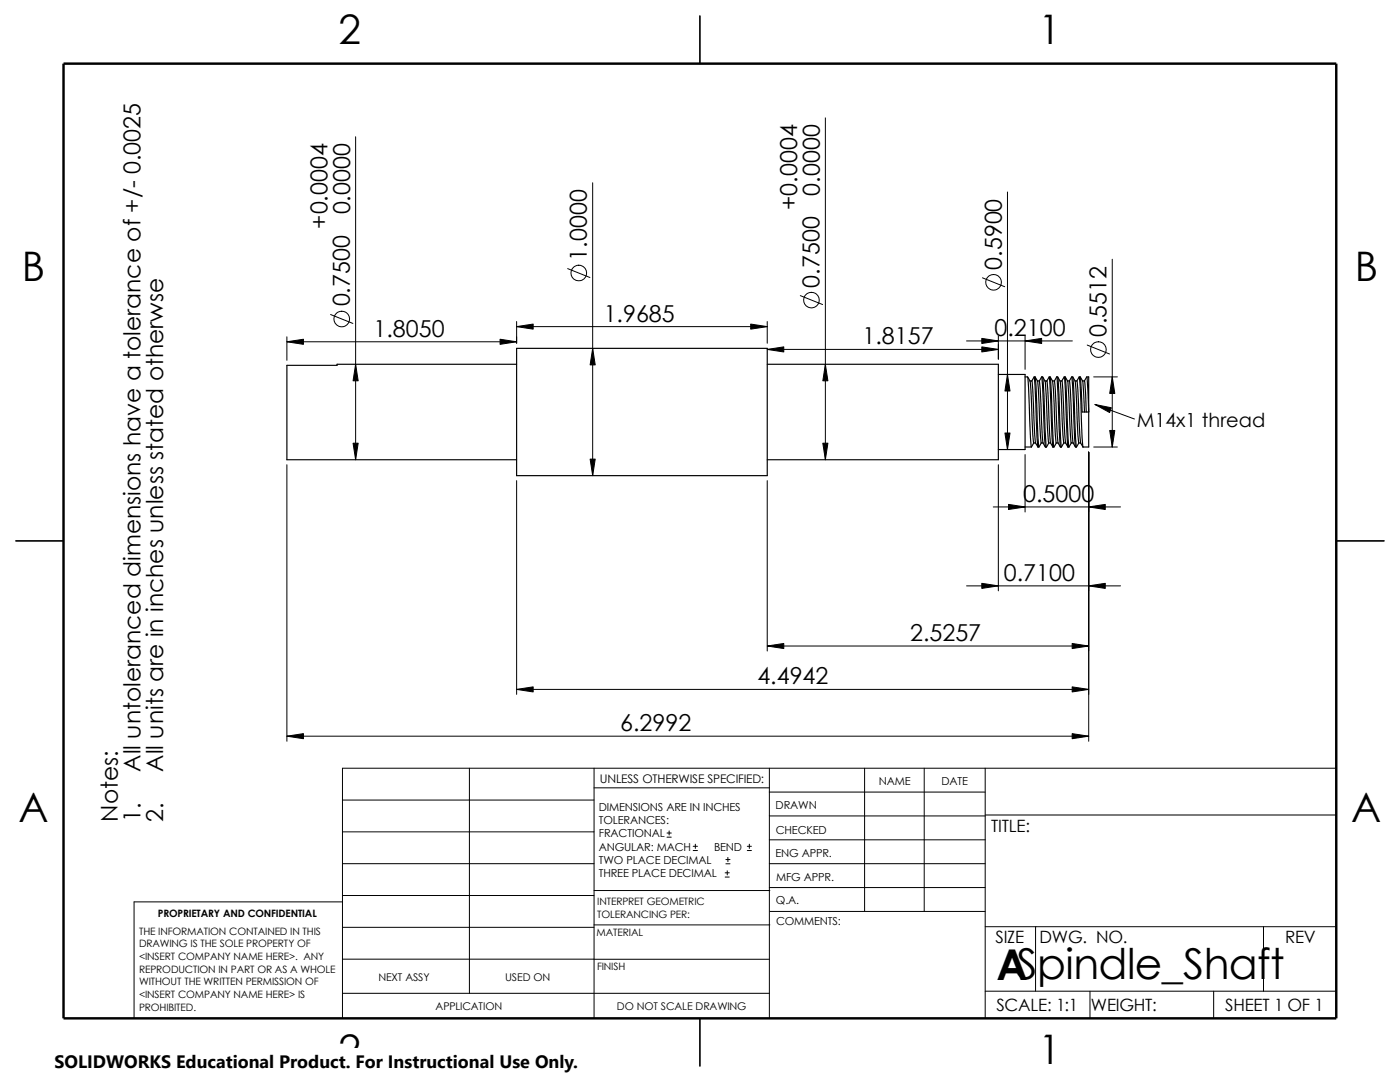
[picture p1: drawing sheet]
<svg xmlns="http://www.w3.org/2000/svg" width="279mm" height="216mm" viewBox="0 0 279 216" stroke-linecap="round" stroke-linejoin="round" font-family="sans-serif">
<g fill="none" stroke="#000" stroke-width=".2">
<path d="M71 27.3v64.4M118.3 36.5v58.4M164.7 23.5v68.2M201.1 38.3v51.4M113.3 53.6l4.4 1.8M159.7 59l4.5 1.8M196.1 55.4l4.4 1.8M222 51.7v37.5M57.3 67.2v4.7M57.3 68.2h45.8M66 62.8l4.4 1.7M103.1 64.2v4.3"/>
<path d="M103.1 65.2h50M153.1 64.2v4.3M153.1 69.7h46.1M192.9 68h21.1M199.2 67v4.7M204.6 67v6.7M217 68.9l4.4 1.7M218.3 75.2h4.7M57.3 92.7v55.2M103.1 95.9v42.7M153.1 95.9v34M199.2 92.7v25.2"/>
<path d="M204.6 90.7v11.5M217.3 90.2v57.7M218.3 89.2h4.7M218.5 80.7l7.9 2.9M192.9 116.9h30.7M198.2 101.2h25.4M103.1 137.6h114.2M153.1 128.9h64.2M57.3 146.9h160M68.3 159.6h50.3M93.7 153.3v44.9M118.6 157.2h34.9"/>
<path d="M118.6 153.3v49.9M153.5 153.3v49.9M153.5 158.1h43.1M172.6 153.3v28.6M184.4 153.3v28.6M196.6 153.3v49.9M266.7 153.3h-198.4v49.9M68.3 180h-41.5v23.2M68.3 172.3h50.3M68.3 166h50.3M68.3 178.7h50.3M118.6 177.7h35"/>
<path d="M133.1 167h.9M133.1 166.2h.9M133.5 165.8v.8M138.3 169.7h.9M138.3 168.9h.9M138.8 168.4v.9M144.7 175h.8M144.7 174.2h.8M144.9 172.4h.8M144.9 171.5h.8M145.1 173.8v.8M145.3 171.1v.8"/>
<path d="M149.1 169.7h.9M149.1 168.9h.9M149.5 168.4v.9M153.5 177.1h43.1M153.5 172.3h43.1M153.5 162.8h43.1M153.5 167.6h43.1M196.6 162.6h70.1M68.3 191.4h85.2M68.3 185h50.3M68.3 198.2h85.2M118.6 184.6h35"/>
<path d="M153.6 181.9h43M196.6 184.9h70.1M196.6 197.8h70.1M206.7 184.9v12.9M217.5 197.8v5.4M242.2 197.8v5.4M252.2 184.9v12.9"/>
<circle cx="115.5" cy="54.5" r="1.56"/>
<circle cx="161.9" cy="59.9" r="1.55"/>
<circle cx="198.3" cy="56.3" r="1.55"/>
<circle cx="68.2" cy="63.7" r="1.55"/>
<circle cx="219.2" cy="69.8" r="1.55"/>
</g>
<g fill="none" stroke="#000" stroke-width=".23">
<path d="M139.7 3.2v9.5M103.1 69.5h50v25.4h-50zM103.1 72.7h-35.8v.2h-10v4.5v14.3h45.8M153.1 72.7h46.1v19h-46.1M199.2 74.7h5.4v15h-5.4M204.6 75.2h.5M205.5 76h.4M206.4 75.2l-.5 .9 .7 12.3M206.4 75.2l.7 14M206.4 75.2h.2M207.1 76h.3M207.4 76l.6 11.2a2.58 2.58 0 0 0 .6 2"/>
<path d="M207.9 75.2l-.5 .8M207.9 75.2l.7 14M207.9 75.2h.2M208.6 76h.3M209.4 75.2h.2M210.1 76h.3M210.9 75.2l.7 14M211.1 75.2h-.2l-.5 .8 .8 12.3M211.6 76h.3M211.9 76l.5-.8 .7 14M211.9 76l.6 11.3a2.56 2.56 0 0 0 .6 1.9M212.4 75.2h.2"/>
<path d="M213.1 76h.3M213.4 76l.5-.8 .8 14M213.4 76.1l.8 12.3M213.9 75.2h.2M214.5 76l.5 .1 .5 11.1a2.39 2.39 0 0 0 .6 2M215.4 75.2l.7 14M215.6 75.2h-.2l-.5 .8M216 76h.4M216.4 76.1l.4 6.1M216.9 75.2h.4v7l-.4-7-.5 .8M204.6 89.2h1.2M205.8 89.2l-.7-14a2.59 2.59 0 0 1 .6 2.2l.6 11-.5 .8"/>
<path d="M206.3 88.4h.4l.4 .8h.2M207.3 89.2l-.7-14 .5 .9 .7 12.3-.5 .8M207.8 88.4h.4M208.8 89.2l-.7-14 .5 1 .7 12.2-.4 .8h-.3M209.3 88.4h.4M210.1 89.2l-.7-14-.5 .9 .2 2.3 .4 8.7a2.74 2.74 0 0 0 .6 2.1M210.8 88.4l-.6-11.2-.1-1.1-.5-.9 .7 14M210.8 88.4l-.5 .8h-.2M212.3 88.4l-.7-12.2-.5-1 .7 14M212.3 88.4h.4M212.3 88.4l-.5 .8h-.2l-.4-.8h-.4M213.3 89.2l-.7-14 .5 1.1 .7 12.1-.5 .8h-.2"/>
<path d="M213.8 88.4h.4l.5 .8h.1l.5-.8-.2-2.3-.4-8.9-.1-1.1-.5-.9 .7 14M215.3 88.4h.4M216.4 82.2l-.2-4.6a3.1 3.1 0 0 0-.6-2.4l.4 7h1.3v7h-1.2M3.2 107.9h9.5M266.7 107.9h9.5M139.7 203.2v9.5"/>
</g>
<path d="M12.7 12.7h254v190.5h-254z" fill="none" stroke="#000" stroke-width=".49"/>
<g fill="#000" stroke="#000" stroke-width=".2">
<path d="M57.3 68.2l3.3-.5v1z" fill-rule="evenodd"/>
<path d="M71 72.7l.5 3.3h-1z" fill-rule="evenodd"/>
<path d="M99.8 67.7l3.3 .5-3.3 .5z" fill-rule="evenodd"/>
<path d="M103.1 65.2l3.3-.5v1z" fill-rule="evenodd"/>
<path d="M118.3 69.5l.5 3.3h-1z" fill-rule="evenodd"/>
<path d="M153.1 69.7l3.3-.5v1z" fill-rule="evenodd"/>
<path d="M149.8 64.7l3.3 .5-3.3 .5z" fill-rule="evenodd"/>
<path d="M164.7 72.7l.5 3.3h-1z" fill-rule="evenodd"/>
<path d="M195.9 69.2l3.3 .5-3.3 .5z" fill-rule="evenodd"/>
<path d="M195.9 67.5l3.3 .5-3.3 .5z" fill-rule="evenodd"/>
<path d="M201.1 74.7l.5 3.3h-1z" fill-rule="evenodd"/>
<path d="M204.6 68l3.3-.5v1z" fill-rule="evenodd"/>
<path d="M222 75.2l.5 3.3h-1z" fill-rule="evenodd"/>
<path d="M70.5 88.4h1l-.5 3.3z" fill-rule="evenodd"/>
<path d="M117.8 91.6h1l-.5 3.3z" fill-rule="evenodd"/>
<path d="M164.2 88.4h1l-.5 3.3z" fill-rule="evenodd"/>
<path d="M200.6 86.4h1l-.5 3.3z" fill-rule="evenodd"/>
<path d="M218.5 80.7l3.3 .7-.4 .9z" fill-rule="evenodd"/>
<path d="M221.5 85.9h1l-.5 3.3z" fill-rule="evenodd"/>
<path d="M195.9 116.4l3.3 .5-3.3 .5z" fill-rule="evenodd"/>
<path d="M201.3 100.6l3.3 .6-3.3 .5z" fill-rule="evenodd"/>
<path d="M217.3 116.9l3.3-.5v1z" fill-rule="evenodd"/>
<path d="M217.3 101.2l3.3-.6v1.1z" fill-rule="evenodd"/>
<path d="M103.1 137.6l3.3-.5v1z" fill-rule="evenodd"/>
<path d="M153.1 128.9l3.3-.5v1z" fill-rule="evenodd"/>
<path d="M214 128.4l3.3 .5-3.3 .5z" fill-rule="evenodd"/>
<path d="M214 137.1l3.3 .5-3.3 .5z" fill-rule="evenodd"/>
<path d="M57.3 146.9l3.3-.5v1z" fill-rule="evenodd"/>
<path d="M214 146.4l3.3 .5-3.3 .5z" fill-rule="evenodd"/>
</g>
<path d="M10.9 209.2h104.7v6.7h-104.7z" fill="#fff"/>
<text font-size="8.5" x="198.9" y="195.5">ASpindle_Shaft</text>
<g font-size="8.1">
<text x="67.6" y="8.8">2</text>
<text x="207.3" y="8.8">1</text>
<text x="4.4" y="56.1">B</text>
<text x="270.4" y="56.1">B</text>
<text x="3.7" y="164.1">A</text>
<text x="269.7" y="164.1">A</text>
<text x="67.6" y="212.3">2</text>
<text x="207.3" y="212.3">1</text>
</g>
<g font-size="4.7">
<text x="159.1" y="41.9" transform="rotate(-90 159.1 41.9)">+0.0004</text>
<text x="163.6" y="39" transform="rotate(-90 163.6 39)">0.0000</text>
<text x="65.4" y="45.6" transform="rotate(-90 65.4 45.6)">+0.0004</text>
<text x="69.9" y="42.8" transform="rotate(-90 69.9 42.8)">0.0000</text>
<text x="117.1" y="52" transform="rotate(-90 117.1 52)">1.0000</text>
<text x="199.9" y="53.8" transform="rotate(-90 199.9 53.8)">0.5900</text>
<text x="163.6" y="57.4" transform="rotate(-90 163.6 57.4)">0.7500</text>
<text x="69.8" y="61.2" transform="rotate(-90 69.8 61.2)">0.7500</text>
<text x="120.5" y="64.2">1.9685</text>
<text x="74.5" y="67.2">1.8050</text>
<text x="172.1" y="68.7">1.8157</text>
<text x="198.5" y="67">0.2100</text>
<text x="220.8" y="67.2" transform="rotate(-90 220.8 67.2)">0.5512</text>
<text x="204.2" y="100.1">0.5000</text>
<text x="200.3" y="115.9">0.7100</text>
<text x="181.6" y="127.9">2.5257</text>
<text x="151.2" y="136.5">4.4942</text>
<text x="123.8" y="145.9">6.2992</text>
<text x="28" y="154" transform="rotate(-90 28 154)">All untoleranced dimensions have a tolerance of +/- 0.0025</text>
<text x="32.6" y="154" transform="rotate(-90 32.6 154)">All units are in inches unless stated otherwse</text>
<text x="23.5" y="164" transform="rotate(-90 23.5 164)">Notes:</text>
<text x="28" y="164" transform="rotate(-90 28 164)">1.</text>
<text x="32.6" y="164" transform="rotate(-90 32.6 164)">2.</text>
</g>
<text font-size="3.9" x="226.9" y="85.1">M14x1 thread</text>
<text font-size="3.6" x="10.9" y="213">SOLIDWORKS Educational Product. For Instructional Use Only.</text>
<g font-size="3.4">
<text x="197.8" y="166">TITLE:</text>
<text x="198.7" y="188.1">SIZE</text>
<text x="207.5" y="188.1">DWG. NO.</text>
<text x="256.5" y="188.2">REV</text>
<text x="198.8" y="201.7">SCALE: 1:1</text>
<text x="217.7" y="201.7">WEIGHT:</text>
<text x="244.5" y="201.7">SHEET 1 OF 1</text>
</g>
<text font-size="2.4" x="119.7" y="156.2">UNLESS OTHERWISE SPECIFIED:</text>
<g font-size="2.2">
<text x="119.5" y="161.8">DIMENSIONS ARE IN INCHES</text>
<text x="154.8" y="161.5">DRAWN</text>
<text x="175.4" y="156.7">NAME</text>
<text x="187.9" y="156.7">DATE</text>
<text x="119.5" y="164.4">TOLERANCES:</text>
<text x="119.5" y="167.1">FRACTIONAL</text>
<text x="154.8" y="166.3">CHECKED</text>
<text x="119.5" y="172.4">TWO PLACE DECIMAL</text>
<text x="119.5" y="169.7">ANGULAR: MACH</text>
<text x="142.5" y="169.7">BEND</text>
<text x="154.8" y="171">ENG APPR.</text>
<text x="119.5" y="175">THREE PLACE DECIMAL</text>
<text x="154.9" y="175.7">MFG APPR.</text>
<text x="154.9" y="180.4">Q.A.</text>
<text x="154.9" y="184.7">COMMENTS:</text>
</g>
<g font-size="2.1">
<text x="75.5" y="195.7">NEXT ASSY</text>
<text x="100.8" y="195.7">USED ON</text>
<text x="86.9" y="201.6">APPLICATION</text>
<text x="123.1" y="201.6">DO NOT SCALE DRAWING</text>
</g>
<g font-size="2">
<text x="31.5" y="182.9">PROPRIETARY AND CONFIDENTIAL</text>
<text x="119.2" y="180.6">INTERPRET GEOMETRIC</text>
<text x="119.2" y="183.1">TOLERANCING PER:</text>
<text x="27.7" y="186.5">THE INFORMATION CONTAINED IN THIS</text>
<text x="27.7" y="189.1">DRAWING IS THE SOLE PROPERTY OF</text>
<text x="27.7" y="191.6">&lt;INSERT COMPANY NAME HERE&gt;. ANY</text>
<text x="119.1" y="186.7">MATERIAL</text>
<text x="27.7" y="194.1">REPRODUCTION IN PART OR AS A WHOLE</text>
<text x="27.7" y="196.6">WITHOUT THE WRITTEN PERMISSION OF</text>
<text x="119.1" y="193.5">FINISH</text>
<text x="27.7" y="201.7">PROHIBITED.</text>
<text x="27.7" y="199.2">&lt;INSERT COMPANY NAME HERE&gt; IS</text>
</g>
</svg>
